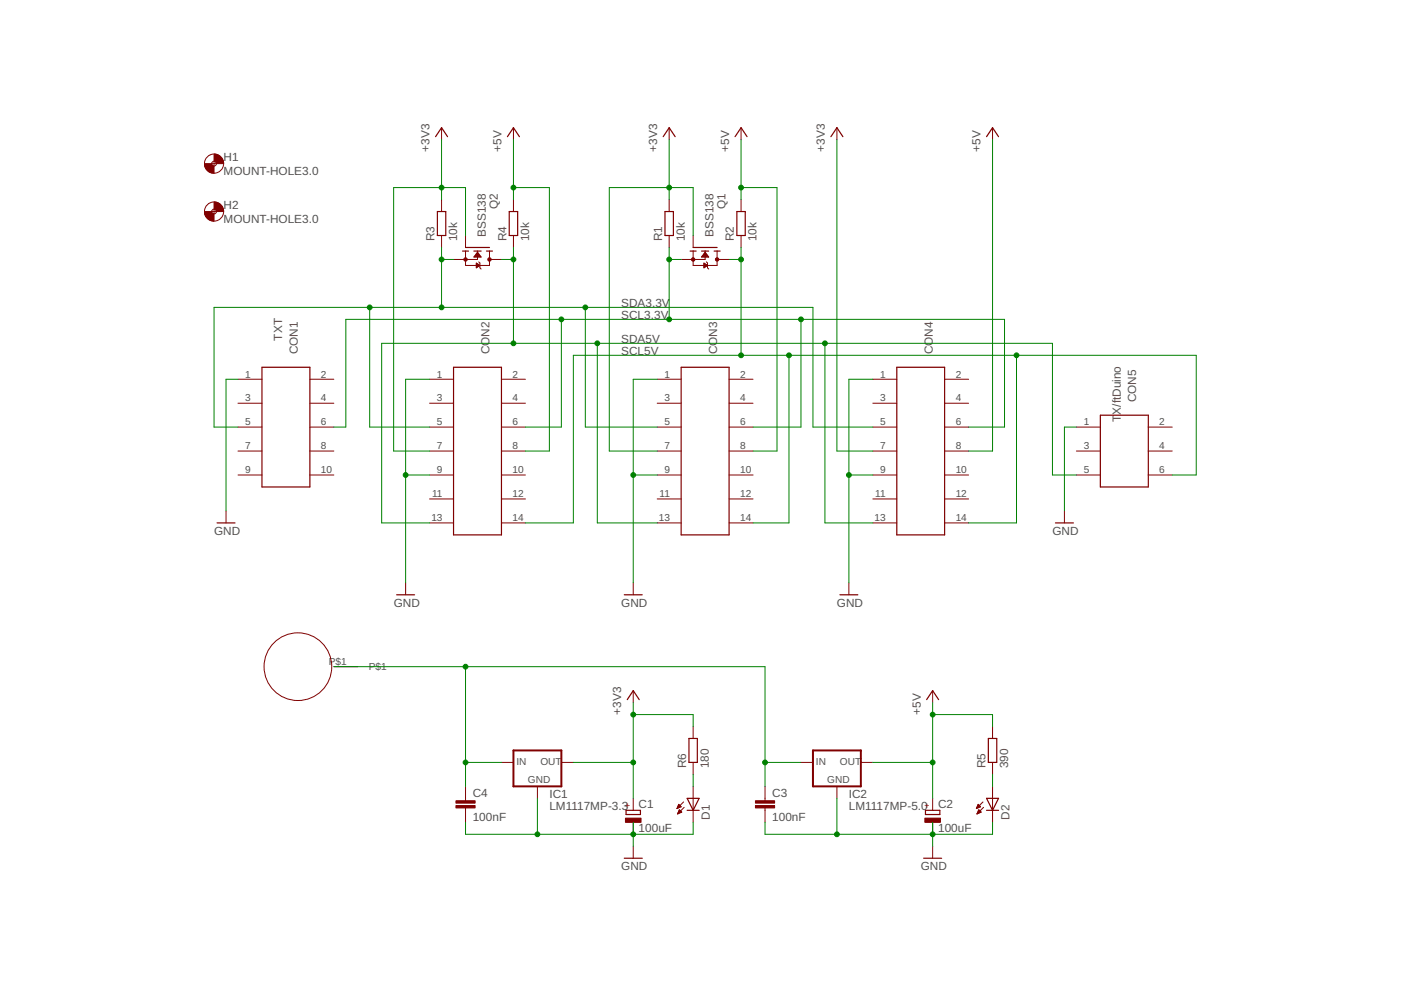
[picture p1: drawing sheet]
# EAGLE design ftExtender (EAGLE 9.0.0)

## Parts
+9V  BUNDHUELSE  [BUNDHUELSE]
C1  100uF  CPOL-EUCT3528  [CT3528]
C2  100uF  CPOL-EUCT3528  [CT3528]
C3  100nF  C-EUC0603K  [C0603K]
C4  100nF  C-EUC0603K  [C0603K]
CON1  TXT  612X1020621  [612X1020621]
CON2  612X1420621  [612X1420621]
CON3  612X1420621  [612X1420621]
CON4  612X1420621  [612X1420621]
CON5  TX/ftDuino  SMTHEADER06  [SMTHEADER06]
D1  LEDCHIP-LED0805  [CHIP-LED0805]
D2  LEDCHIP-LED0805  [CHIP-LED0805]
H1  MOUNT-HOLE3.0  [3,0]
H2  MOUNT-HOLE3.0  [3,0]
IC1  LM1117MP-3.3  [SOT223]
IC2  LM1117MP-5.0  [SOT223]
Q1  BSS138  [SOT23]
Q2  BSS138  [SOT23]
R1  10k  R-EU_R0603  [R0603]
R2  10k  R-EU_R0603  [R0603]
R3  10k  R-EU_R0603  [R0603]
R4  10k  R-EU_R0603  [R0603]
R5  390  R-EU_R0603  [R0603]
R6  180  R-EU_R0603  [R0603]

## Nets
+3V3: C1.-(+) CON2.7 CON3.7 CON4.7 IC1.2(OUT) IC1.4(OUT) Q1.1(G) Q2.1(G) R1.2 R3.2 R6.2
+5V: C2.-(+) CON2.8 CON3.8 CON4.8 IC2.2(OUT) IC2.4(OUT) R2.2 R4.2 R5.2
+9V: +9V.P$1 C3.1 C4.1 IC1.3(IN) IC2.3(IN)
GND: C1.+(-) C2.+(-) C3.2 C4.2 CON1.1 CON2.1 CON2.9 CON3.1 CON3.9 CON4.1 CON4.9 CON5.1 D1.C D2.C IC1.1(GND) IC2.1(GND)
N$4: D2.A R5.1
N$6: D1.A R6.1
SCL3.3V: CON1.6 CON2.6 CON3.6 CON4.6 Q1.2(S) R1.1
SCL5V: CON2.14 CON3.14 CON4.14 CON5.6 Q1.3(D) R2.1
SDA3.3V: CON1.5 CON2.5 CON3.5 CON4.5 Q2.2(S) R3.1
SDA5V: CON2.13 CON3.13 CON4.13 CON5.5 Q2.3(D) R4.1
Unconnected: CON1.2 CON1.3 CON1.4 CON1.7 CON1.8 CON1.9 CON1.10 CON2.2 CON2.3 CON2.4 CON2.10 CON2.11 CON2.12 CON3.2 CON3.3 CON3.4 CON3.10 CON3.11 CON3.12 CON4.2 CON4.3 CON4.4 CON4.10 CON4.11 CON4.12 CON5.2 CON5.3 CON5.4
